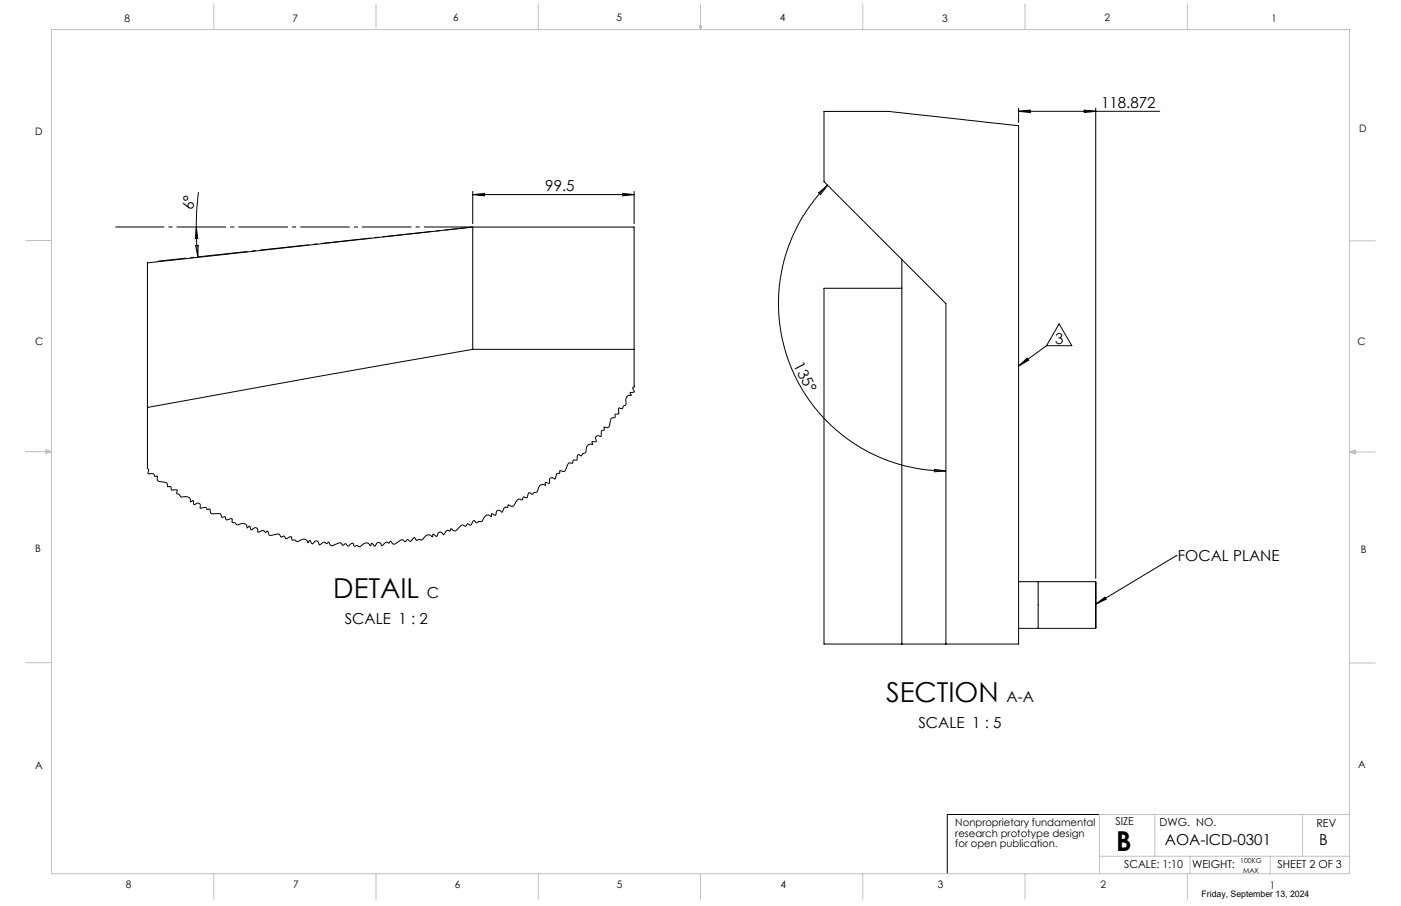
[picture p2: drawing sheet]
<svg xmlns="http://www.w3.org/2000/svg" width="432mm" height="279mm" viewBox="0 0 432 279" stroke-linecap="round" stroke-linejoin="round" font-family="sans-serif">
<g fill="none" stroke="#000" stroke-width=".31">
<path d="M313.9 33.3v4.5M313.9 34.3h43.5M313.9 34.3l3.6-.3v.7zM334.2 34l3.5 .3-3.5 .4zM337.7 33.3v145.1M61.2 59.3l-.6 5.3-.1 5.4M145.7 59v10M191.9 59.7l3.5 .3-3.5 .4zM195.4 59v10M252.3 59.4l2.8-2.3-2.2 2.9zM255.1 57.1a51.6 51.6 0 0 0-11.2 56.3 51.6 51.6 0 0 0 47.6 31.8M60.3 75.7h.8l-.1 3.5z"/>
<path d="M60.5 70l.5 9.2M60.5 70l.5 3.6h-.8zM145.7 70l-100.3 11.1v44.6M145.7 70v37.7M145.7 70h49.7v37.7M145.7 60h49.7M145.7 60l3.6-.3v.7zM278 88.9h-24v109.7h59.9v-159.8l-40-4.4h-19.9v21.6l37.5 37.6v105M278 80v118.6M326.4 99.9l3.9 6.7h-7.8zM145.7 107.7l-100.3 18M145.7 107.7h49.7"/>
<path d="M195.4 107.7l.2 11.5-.6 .4 .5 1.3-1.3 .2 .4 .8h-.7a1.9 1.9 0 0 0-.9 2.6l-.1 .4-.8 .4-.3 .7-1.1-.2v1.8l-1 .1-.1 1-.2 .1a.95 .95 0 0 0-1.3 1.1l-.2 1.1a1.17 1.17 0 0 1-1.7 .8 .62 .62 0 0 1 0 .7 .62 .62 0 0 1-.7 .3l-.3 1.8-1.2-.2a1.37 1.37 0 0 0-.2 1.7l-1.3 .1 .2 .8a1.69 1.69 0 0 0-1.7 .5 1.69 1.69 0 0 0-.4 1.7l-.2 .4-.7 .2-.5 .8-.9-.4-.3 .1-.2 1.6h-1.1l-.2 .9h-1.2l-.5 .9a2.11 2.11 0 0 1-1 1.7l-1.2-.3a.66 .66 0 0 1-.2 .8 .66 .66 0 0 1-.7 .1l-.5 1.6-.3 .1a.95 .95 0 0 0-1.3-.2 .95 .95 0 0 0-.2 1.3l-.3 .2-1-.2v.9a1.52 1.52 0 0 0-1.7 0 1.52 1.52 0 0 0-.7 1.5 .71 .71 0 0 1-.9 .6l-.8 .7-1-.6-.5 1.5-.2 .1-1-.2-.4 .9-.2-.1a.75 .75 0 0 0-1.3 .2l-.7 1.1a1.05 1.05 0 0 1-.9 .8 1.05 1.05 0 0 1-1.1-.5l-.2 .8-.6-.1a2.13 2.13 0 0 0-1.1 1.5l-.3-.1a.94 .94 0 0 0-1.2-.4l-.3 .4-.2 1.1-1.2-.5-.2 .9a1.3 1.3 0 0 0-2.2 .3l-.5 .9-.5 .4a.89 .89 0 0 0-1.2 .3l-.9-.7-1 1.5-1-.5-.7 .8a.95 .95 0 0 0-1.5 0l-1 1a.79 .79 0 0 1-1.1 .3l-.7-.5-.4 .6-.5-.1a2.06 2.06 0 0 0-1.4 1.3l-.3-.3a.82 .82 0 0 0-1.5-.2l-.3 1-1.2-.7-.2 .8a2.14 2.14 0 0 0-1.9-.4l-1.3 1.4-1.1-.2-.7 .4-.6-.9-1.2 1.2-.8-.6-.7 .6-.5-.2a.93 .93 0 0 0-1.5 .1l-1.6 1-1-1-.7 .6a.81 .81 0 0 0-.8-.3 .81 .81 0 0 0-.6 .6l-.6 .5-.1-.1a.86 .86 0 0 0-.5-.8 .86 .86 0 0 0-1 .1l-.5 1-.9-1-.6 .8a1.21 1.21 0 0 0-1.9-.7 1.87 1.87 0 0 1-1.6 1 1.01 1.01 0 0 0-1.4-.1l-.5-1-1.3 .9h-.3l-.5-.7-.8 .5-.6-.6a1.15 1.15 0 0 0-1.5 .1l-.8 .4a1.2 1.2 0 0 1-1.7-1l-.5 .6-.9-.5-1.2 .8-.3-.2a.89 .89 0 0 0-.8-1 .89 .89 0 0 0-1 .8l-.4 .1-.6-1-.5 .7a1.43 1.43 0 0 0-2.4-.8l-1 .4-.7-.5-.8 .1-.4-1.1-1.5 .7-.7-.9-.9 .3-.2-.3a.7 .7 0 0 0-1-.6l-1.4 .3a1.18 1.18 0 0 1-1.5-1.2l-.8 .4a.75 .75 0 0 0-.9-.5l-1.1 .4-.3-.5a.75 .75 0 0 0-1-.8l-.9 .6-.7-1.2-.6 .6a1.43 1.43 0 0 0-.8-1.4 1.43 1.43 0 0 0-1.6 .3l-.7 .2-.7-.7-.9-.2v-1l-1.8 .3-.2-.8-.2-.2-.9 .2-.5-1.1h-2.7l-.3-.2-.2-1.2-.7 .2-.6-.7-1.6 .2-.1-.2a.92 .92 0 0 0-.4-1.3 .92 .92 0 0 0-1.3 .4l-.3-.1-.2-1.1-.8 .4v-.6a1.78 1.78 0 0 0-2.6-.9l-.5-.1-.4-.8-.7-.2 .1-1-1.8-.1-.1-1h-1l-.1-.7a.67 .67 0 0 0-.8-.7l-2.2-.4-.1-1.5-.7 .2-.6-.9h-1.5v-.5a.84 .84 0 0 0-.3-1.2v-18.7M313.9 112.9l2.7-2.4 .4 .6zM322.5 106.6l-8.6 6.3M288 144.7l3.5 .5-3.5 .3zM313.9 179.4h23.8v14.4h-23.8M320 179.4v14.4M337.7 179.6h.1M337.7 179.6v14M362.5 171.4h.1M362.5 171.4l-24.8 14.9M337.7 186.3l2.9-2.1 .4 .6zM337.7 193.6h.1"/>
<path d="M338.9 251.2h-46.9v18.3"/>
</g>
<path d="M145.7 70h-110.1" fill="none" stroke="#000" stroke-width=".31" stroke-dasharray="15.2 1.3 1.3 1.3" stroke-dashoffset=".2" stroke-linecap="butt"/>
<path d="M145.7 70l-97.1 10.6" fill="none" stroke="#000" stroke-width=".31" stroke-dasharray="15.2 1.3 1.3 1.3" stroke-dashoffset="6.4" stroke-linecap="butt"/>
<g fill="none" stroke="#c0c0c0" stroke-width=".31">
<path d="M15.9 9.1h400v260.4h-400zM65.9 1.2v7.9M115.9 1.2v7.9M165.9 1.2v7.9M215.6 8h.6l-.3 1.1zM215.7 8l.2 1.1M215.9 1.2v7.9M216 8l-.1 1.1M265.9 1.2v7.9M315.9 1.2v7.9M365.9 1.2v7.9M7.9 74.2h8"/>
<path d="M415.9 74.3h8M7.9 139.3h8M14.2 139.1l1.7 .2M14.2 138.7l1.7 .6-1.7 .5zM15.9 139.3l-1.7 .3M415.9 139.4h8M415.9 139.4l1.8-.6v1.2zM415.9 139.4l1.8 .3M417.7 139.2l-1.8 .2M7.9 204.4h8M415.9 204.5h8M355.9 251.2v12.9"/>
<path d="M401.4 251.2v12.9M415.9 251.2h-77v18.3M65.9 269.5v7.9M115.9 269.5v7.9M165.9 269.5v7.9M215.9 269.5v7.9M265.9 269.5v7.9M315.9 269.5v7.9M338.9 264.1h77M365.9 269.5v7.9M366.8 264.1v5.4M391.5 264.1v5.4"/>
</g>
<path d="M337.7 186.3l2.9-2.1 .4 .6zM313.9 112.9l2.7-2.4 .4 .6z" fill="#000"/>
<g font-size="8.5">
<text x="102.7" y="184.3">DETAIL</text>
<text x="273.1" y="216.4">SECTION</text>
<text x="344" y="262.3">B</text>
</g>
<g font-size="4.7">
<text x="339.4" y="33.3">118.872</text>
<text x="168.1" y="59">99.5</text>
<text x="59.6" y="64.9" transform="rotate(-85 59.6 64.9)">6°</text>
<text x="325.2" y="106">3</text>
<text x="244.4" y="112.6" transform="rotate(63 244.4 112.6)">135°</text>
<text x="363" y="173.1">FOCAL PLANE</text>
<text x="131.6" y="184.3">C</text>
<text x="106.2" y="192.5">SCALE 1 : 2</text>
<text x="310.2" y="216.4">A-A</text>
<text x="283.1" y="224.6">SCALE 1 : 5</text>
<text x="359" y="260.4">AOA-ICD-0301</text>
<text x="406.6" y="260.4">B</text>
</g>
<g font-size="3.4">
<text x="343.8" y="254.3">SIZE</text>
<text x="357.4" y="254.8">DWG. NO.</text>
<text x="405.7" y="254.9">REV</text>
<text x="346.5" y="267.8">SCALE: 1:10</text>
<text x="367.5" y="267.8">WEIGHT:</text>
<text x="393.8" y="267.8">SHEET 2 OF 3</text>
</g>
<g font-size="3.2">
<text x="38.3" y="6.7">8</text>
<text x="90.2" y="6.7">7</text>
<text x="139.7" y="6.5">6</text>
<text x="190" y="6.5">5</text>
<text x="240.4" y="6.5">4</text>
<text x="290.4" y="6.7">3</text>
<text x="340.4" y="6.5">2</text>
<text x="391.9" y="6.7">1</text>
<text x="10.9" y="41.6">D</text>
<text x="418.9" y="40.7">D</text>
<text x="10.9" y="106.3">C</text>
<text x="418.4" y="106.4">C</text>
<text x="10.8" y="170.2">B</text>
<text x="419.4" y="170.6">B</text>
<text x="10.8" y="237.2">A</text>
<text x="418.6" y="236.8">A</text>
<text x="294.4" y="254.8">Nonproprietary fundamental</text>
<text x="294.4" y="258">research prototype design</text>
<text x="294.4" y="261.2">for open publication.</text>
<text x="38.8" y="273.8">8</text>
<text x="90.4" y="273.8">7</text>
<text x="140.2" y="273.8">6</text>
<text x="190.1" y="273.9">5</text>
<text x="240.5" y="273.8">4</text>
<text x="289" y="273.9">3</text>
<text x="339.1" y="273.8">2</text>
<text x="391.4" y="274.1">1</text>
</g>
<text font-size="2.7" x="370.3" y="276.8">Friday, September 13, 2024</text>
<g font-size="2.1">
<text x="382.3" y="266">100KG</text>
<text x="383.2" y="269.1">MAX</text>
</g>
</svg>
